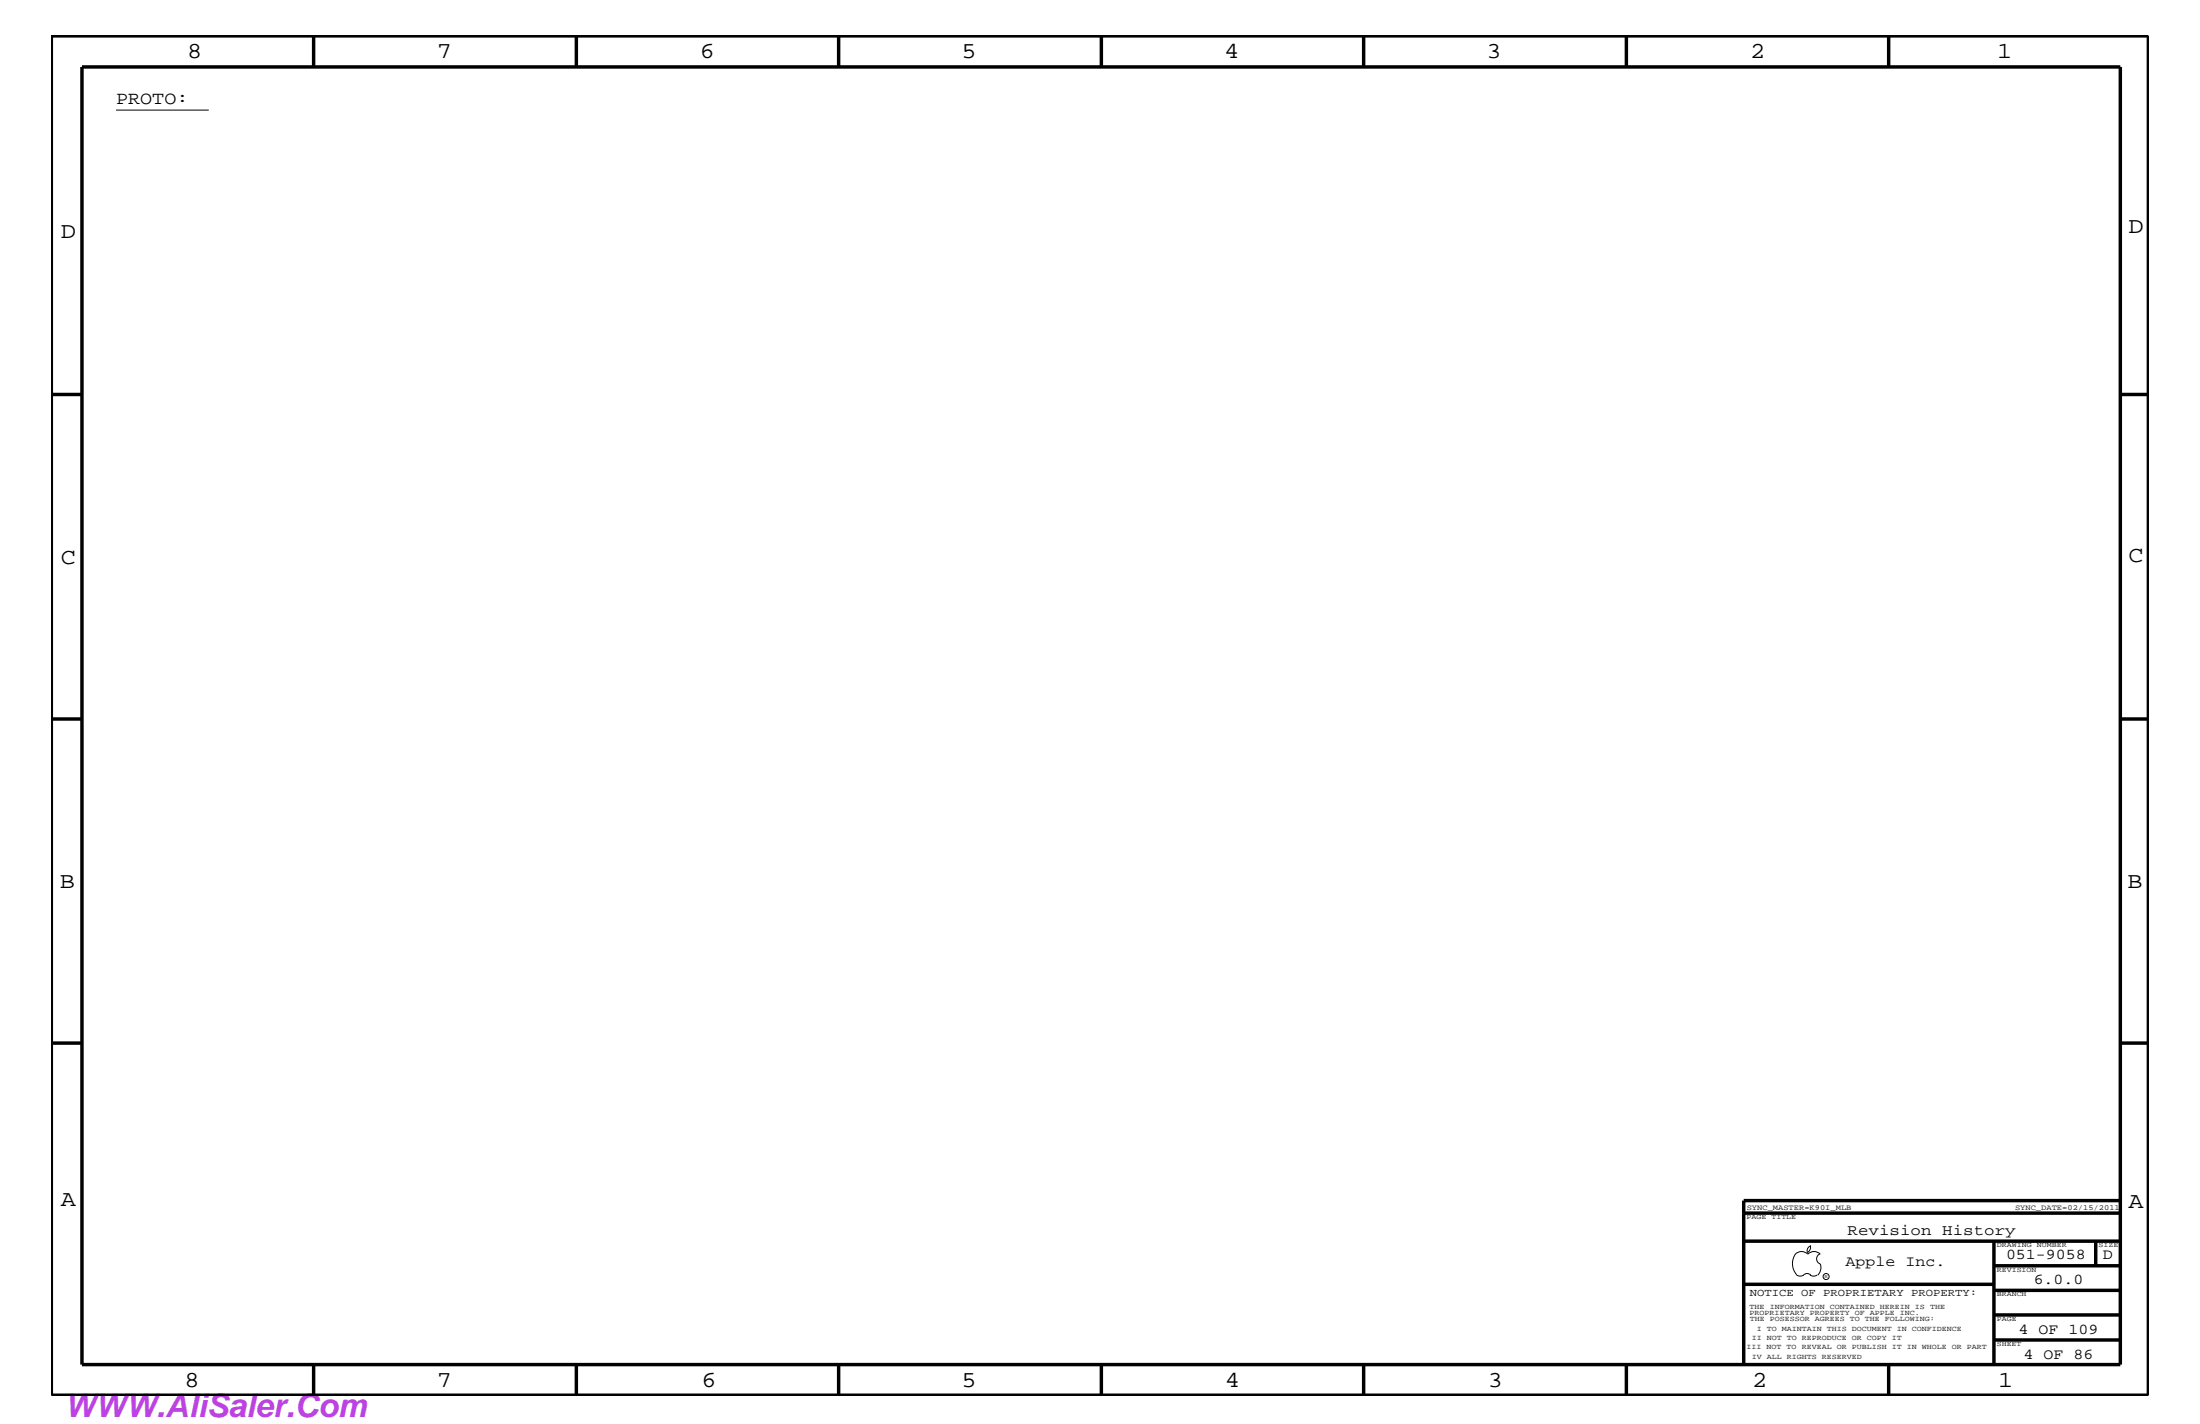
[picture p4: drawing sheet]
<svg xmlns="http://www.w3.org/2000/svg" width="432mm" height="279mm" viewBox="0 0 432 279" stroke-linecap="round" stroke-linejoin="round" font-family="sans-serif">
<g fill="none" stroke="#000" stroke-width=".68" stroke-linecap="butt">
<path d="M10.1 7h411.6v266.8h-411.6zM16.1 13.1h400.1v254.6h-400.1zM61.6 7v6.1M113.1 7v6.1M164.6 7v6.1M216.2 7v6.1M267.6 7v6.1M319.2 7v6.1M370.7 7v6.1M10.1 77.4h6M416.2 77.4h5.5M10.1 141.1h6"/>
<path d="M416.2 141.1h5.5M10.1 204.7h6M416.2 204.7h5.5M342.2 238h74M416.2 235.6h-74v32.1M342.2 252h49.2M342.2 243.5h74M391.4 258h24.8M391.4 253.2h24.8M391.4 248.4h24.8M391.4 243.5v24.2M411.3 243.5v4.9"/>
<path d="M61.6 267.7v6.1M113.1 267.7v6.1M164.6 267.7v6.1M216.2 268v5.8M267.6 267.7v6.1M319.2 267.7v6.1M370.7 267.7v6.1M391.4 262.9h24.8"/>
</g>
<g fill="none" stroke="#000" stroke-width=".2">
<path d="M22.8 21.6h18.2M352.4 246.1a1.72 1.72 0 0 1 2.4 0 1.69 1.69 0 0 1 2.5 0M352.4 246a3.3 3.3 0 0 0 .3 4.1M352.6 250.2l.7 .2 .7-.2M354 250.2l.7-.3 .7 .3M355.3 250.2l.7 .2 .7-.2M355.3 244.4l.1 .3a1.18 1.18 0 0 1-.6 1M355.4 244.4a.99 .99 0 0 0-.6 1.4M357.2 246a1.04 1.04 0 0 0-.6 1 1.04 1.04 0 0 0 .6 1l.2 .7a2.11 2.11 0 0 1-.6 1.5"/>
<circle cx="358.4" cy="250.5" r=".59"/>
</g>
<text font-size="6.3" fill="#bd42e3" x="12.7" y="278.1">WWW.AliSaler.Com</text>
<g font-size="4.5">
<text x="36.7" y="11.5">8</text>
<text x="85.8" y="11.5">7</text>
<text x="137.3" y="11.5">6</text>
<text x="188.7" y="11.5">5</text>
<text x="240.3" y="11.5">4</text>
<text x="291.8" y="11.5">3</text>
<text x="343.5" y="11.5">2</text>
<text x="392" y="11.5">1</text>
<text x="11.9" y="46.8">D</text>
<text x="417.8" y="45.7">D</text>
<text x="11.9" y="110.6">C</text>
<text x="417.8" y="110.3">C</text>
<text x="11.8" y="174.3">B</text>
<text x="417.6" y="174.2">B</text>
<text x="11.9" y="236.7">A</text>
<text x="417.8" y="237.1">A</text>
<text x="36.2" y="272.1">8</text>
<text x="85.8" y="272.1">7</text>
<text x="137.7" y="272.1">6</text>
<text x="188.7" y="272.1">5</text>
<text x="240.4" y="272.1">4</text>
<text x="292" y="272.1">3</text>
<text x="343.9" y="272.1">2</text>
<text x="392.2" y="272.1">1</text>
</g>
<text font-size="3.6" x="22.8" y="20.4">PROTO:</text>
<g font-size="3">
<text x="362.6" y="242.3">Revision History</text>
<text x="362.2" y="248.4">Apple Inc.</text>
<text x="393.7" y="247.1">051-9058</text>
<text x="399.2" y="252">6.0.0</text>
<text x="412.7" y="247.1">D</text>
<text x="396.2" y="261.6">4 OF 109</text>
<text x="397.2" y="266.6">4 OF 86</text>
</g>
<text font-size="2.1" x="343.4" y="254.4">NOTICE OF PROPRIETARY PROPERTY:</text>
<g font-size="1.5">
<text x="342.8" y="237.4">SYNC_MASTER=K90I_MLB</text>
<text x="395.5" y="237.4">SYNC_DATE=02/15/2011</text>
</g>
<g font-size="1.4">
<text x="342.8" y="239.2">PAGE TITLE</text>
<text x="391.9" y="244.7">DRAWING NUMBER</text>
<text x="411.9" y="244.7">SIZE</text>
<text x="391.9" y="249.5">REVISION</text>
<text x="343.4" y="256.8">THE INFORMATION CONTAINED HEREIN IS THE</text>
<text x="391.9" y="254.4">BRANCH</text>
<text x="343.4" y="258">PROPRIETARY PROPERTY OF APPLE INC.</text>
<text x="343.4" y="259.3">THE POSESSOR AGREES TO THE FOLLOWING:</text>
<text x="343.8" y="262.9">II NOT TO REPRODUCE OR COPY IT</text>
<text x="344.8" y="261.1">I TO MAINTAIN THIS DOCUMENT IN CONFIDENCE</text>
<text x="391.9" y="259.3">PAGE</text>
<text x="342.8" y="264.7">III NOT TO REVEAL OR PUBLISH IT IN WHOLE OR PART</text>
<text x="343.8" y="266.6">IV ALL RIGHTS RESERVED</text>
<text x="391.9" y="264.1">SHEET</text>
</g>
<text font-size="1" x="358.1" y="250.7">R</text>
</svg>
